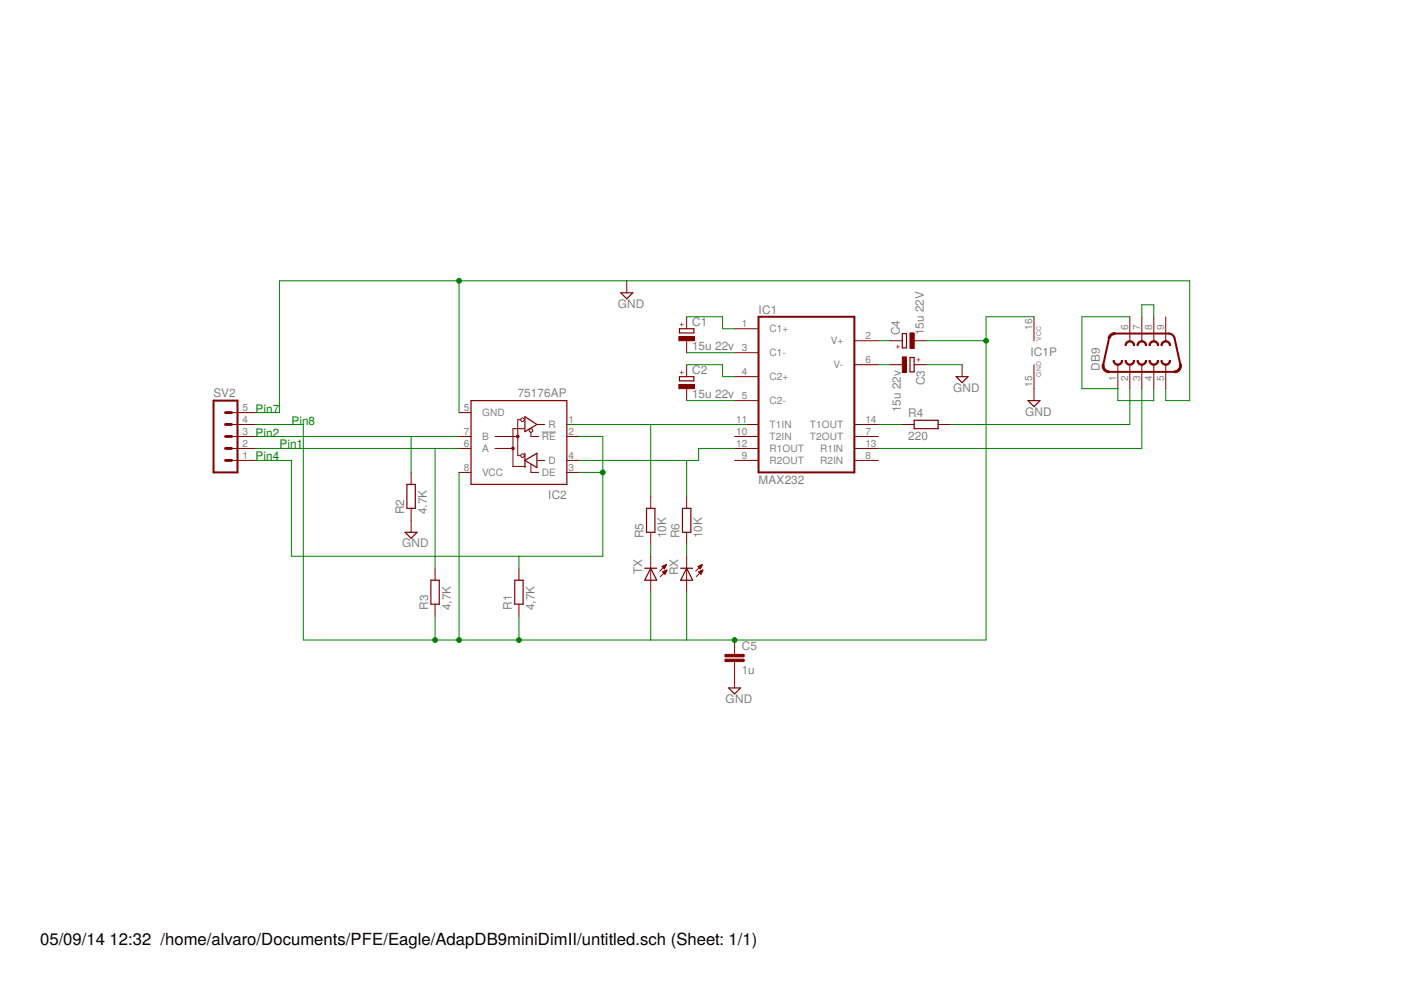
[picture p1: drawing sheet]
<svg xmlns="http://www.w3.org/2000/svg" width="297mm" height="210mm" viewBox="0 0 297 210" stroke-linecap="round" stroke-linejoin="round" font-family="sans-serif">
<path d="M114.9 91.6h3" fill="none" stroke="#808080" stroke-width=".21"/>
<path d="M160.8 67.2h20.3v33h-20.3zM235.1 71.7l-1.2 5.6M235.2 78.8h13.8M236.4 70.7h11.4l.5 .1 .5 .4 .2 .5 1.3 5.6M45.3 84.9h5.1v15.3h-5.1z" fill="none" stroke="#800000" stroke-width=".42"/>
<g fill="none" stroke="#800000" stroke-width=".21">
<path d="M132.9 59.5v2.6M145.6 67.2v2.5M145.6 72.2v2.6M145.6 77.3v2.6M155.7 69.7h5.1M155.7 74.8h5.1M155.7 79.9h5.1M181.1 72.2h5.1M181.1 77.3h5.1M188.8 72.2h2.5M188.8 77.3h2.5M193.8 72.2h2.6"/>
<path d="M193.8 77.3h2.6M204 77.3v2.6M219.2 67.2v5M219.2 77.3v7.6M237 77.3v5.1M239.5 67.2v5M239.5 77.3v5.1M242.1 67.2v5M242.1 77.3v5.1M244.6 67.2v5M244.6 77.3v5.1M247.2 67.2v5"/>
<path d="M247.2 77.3v5.1M49.1 90h5.1M49.1 92.5h5.1M49.1 95.1h5.1M49.1 97.6h5.1M49.1 87.5h5.1M97.3 92.5h2.6M97.3 95.1h2.6M97.3 87.5h2.6M104.9 92.5h4.9M104.9 95.1h3.9M110.4 89h-.6v7.6h.6"/>
<path d="M111.2 90.9h-2.4v8h2.5M112.6 91.7v.8h1.6M112.6 98.5v1.7h1.6M113.8 90h1.7M114 97.6h1.5M120.2 90h2.5M120.2 92.5h2.5M120.2 97.6h2.5M145.6 82.4v2.5M155.7 84.9h5.1M155.7 90h5.1M155.7 92.5h5.1"/>
<path d="M155.7 95.1h5.1M155.7 97.6h5.1M181.1 90h5.1M181.1 92.5h5.1M181.1 95.1h5.1M181.1 97.6h5.1M191.3 90h2.5M198.9 90h2.5M87.2 100.2v2.5M87.2 107.8v5.1M97.3 100.2h2.6M120.2 100.2h2.5"/>
<path d="M138 105.2v2.6M138 112.9v2.5M138 117.9v7.7M140.7 120h.5M140.9 119.8h.3M141.2 119.7h.1M141.3 119.7l-1.4 1.4M141.3 119.7l-.4 .9M141.3 119.7l-.9 .4M145.6 105.2v2.6M145.6 112.9v2.5M145.6 117.9v7.7"/>
<path d="M148.3 120h.5M148.6 119.8h.2M148.8 119.7h.1M148.9 119.7l-1.4 1.4M148.9 119.7l-.4 .9M148.9 119.7l-.9 .4M92.2 120.5v2.5M92.2 128.1v2.5M110 120.5v2.5M110 128.1v2.5M140.4 120.1l.5 .5M140.4 120.1h.7"/>
<path d="M140.5 120.2h.6M140.5 121.2l.9-.3-.4 .9zM140.6 121.3h.6M140.6 120.3h.4M140.7 121.2h.5M140.7 121.4h.5M140.7 120.5h.2M140.8 121.5h.3M140.8 120.6h.1M140.9 121.7h.2M140.9 121.1h.4M141.2 120.9h.2"/>
<path d="M141.4 120.9l-1.4 1.4M148 120.1h.7M148 120.1l.5 .5M148.1 120.2h.6M148.1 121.2l.9-.3-.4 .9zM148.2 121.3h.6M148.2 120.3h.4M148.3 121.2h.6M148.3 121.4h.5M148.4 120.5h.2M148.4 121.5h.3M148.5 120.6h.1"/>
<path d="M148.5 121.7h.2M148.5 121.1h.4M148.8 120.9h.2M149 120.9l-1.4 1.4M155.7 135.7v3M155.7 140.3v5.6"/>
<circle cx="110.8" cy="96.6" r=".38"/>
<circle cx="110.8" cy="89" r=".38"/>
<circle cx="112.6" cy="91.3" r=".38"/>
</g>
<g fill="none" stroke="#800000" stroke-width=".25">
<path d="M131.6 62.1h2.6l-1.3 1.3zM144.1 69.7h3v.9h-3zM144.1 79.9h3v.9h-3zM191.3 70.7h.9v3.1h-.9zM192.9 75.8h.9v3h-.9zM202.7 79.9h2.6l-1.3 1.2zM99.9 84.9h20.3v17.8h-20.3zM111.3 97.6l2.5-1.5v3zM111.3 88.3l2.5 1.7-2.5 1.5zM111.3 96.1v3M193.8 89.1h5.1v1.8h-5.1zM218 84.9h2.5l-1.3 1.3z"/>
<path d="M85.9 112.9h2.5l-1.2 1.2zM86.3 102.7h1.8v5.1h-1.8zM137.1 107.8h1.8v5.1h-1.8zM144.7 107.8h1.8v5.1h-1.8zM91.4 123h1.7v5.1h-1.7zM109.1 123h1.8v5.1h-1.8zM136.7 120.5h2.5M138 120.5l1.2 2.5h-2.5zM144.3 120.5h2.6M145.6 120.5l1.3 2.5h-2.6zM154.5 145.9h2.5l-1.3 1.2z"/>
</g>
<g fill="#800000" stroke="#800000" stroke-width=".21">
<path d="M238.5 76.4h.3a.76 .76 0 0 0 .7 .8 .76 .76 0 0 0 .8-.8h.3a1.02 1.02 0 0 1-1.1 1.1 1.02 1.02 0 0 1-1-1.1z" fill-rule="evenodd"/>
<path d="M238.7 72.6a1.01 1.01 0 0 1 1.2-.3 1.01 1.01 0 0 1 .7 1h-.3a.76 .76 0 0 0-.8-.8 .76 .76 0 0 0-.7 .8h-.3z" fill-rule="evenodd"/>
<path d="M236 76.4h.2a.76 .76 0 0 0 .8 .8 .76 .76 0 0 0 .8-.8h.2a1.02 1.02 0 0 1-1 1.1 1.02 1.02 0 0 1-1-1.1z" fill-rule="evenodd"/>
<path d="M243.8 72.6a1.01 1.01 0 0 1 1.2-.3 1.01 1.01 0 0 1 .6 1h-.2a.76 .76 0 0 0-.8-.8 .76 .76 0 0 0-.7 .8h-.3z" fill-rule="evenodd"/>
<path d="M241.1 76.4h.2a.76 .76 0 0 0 .8 .8 .76 .76 0 0 0 .7-.8h.3a1.02 1.02 0 0 1-1 1.1 1.02 1.02 0 0 1-1-1.1z" fill-rule="evenodd"/>
<path d="M241.3 72.6a1.01 1.01 0 0 1 1.1-.3 1.01 1.01 0 0 1 .7 1h-.3a.76 .76 0 0 0-.7-.8 .76 .76 0 0 0-.8 .8h-.2z" fill-rule="evenodd"/>
<path d="M243.6 76.4h.3a.76 .76 0 0 0 .7 .8 .76 .76 0 0 0 .8-.8h.2a1.02 1.02 0 0 1-1 1.1 1.02 1.02 0 0 1-1-1.1z" fill-rule="evenodd"/>
<path d="M246.4 72.6a1.01 1.01 0 0 1 1.1-.3 1.01 1.01 0 0 1 .7 1h-.3a.76 .76 0 0 0-.7-.8 .76 .76 0 0 0-.8 .8h-.3z" fill-rule="evenodd"/>
<path d="M246.1 76.4h.3a.76 .76 0 0 0 .8 .8 .76 .76 0 0 0 .7-.8h.3a1.02 1.02 0 0 1-1 1.1 1.02 1.02 0 0 1-1.1-1.1z" fill-rule="evenodd"/>
<path d="M233.7 77.3h.4v.6l.3 .4 .8 .3v.4a1.44 1.44 0 0 1-1.5-1.7z" fill-rule="evenodd"/>
<path d="M235.3 71l.6-.4 .5-.1v.4l-.8 .3-.3 .6-.4-.1z" fill-rule="evenodd"/>
<path d="M250.1 77.3h.4a1.46 1.46 0 0 1-1.5 1.7v-.4l.5-.1 .4-.4z" fill-rule="evenodd"/>
<circle cx="109.8" cy="92.5" r=".28"/>
<circle cx="108.8" cy="95.1" r=".28"/>
</g>
<g fill="#800000" stroke="#800000" stroke-width=".21">
<path d="M143.9 71.4h3.3v.8h-3.3z"/>
<path d="M143.9 81.5h3.3v.9h-3.3z"/>
<path d="M191.3 75.7h.9v3.3h-.9z"/>
<path d="M192.9 70.6h.9v3.3h-.9z"/>
<path d="M153.7 139.8h4.1v.5h-4.1z"/>
<path d="M153.7 138.7h4.1v.6h-4.1z"/>
</g>
<path d="M47.8 92.5h1.3M47.8 95.1h1.3M47.8 97.6h1.3M47.8 87.5h1.3M47.8 90h1.3" fill="none" stroke="#800000" stroke-width=".61"/>
<g fill="none" stroke="#008000" stroke-width=".21">
<path d="M97.3 59.5v28M145.6 77.3h7.6v2.6h2.5M145.6 74.8h10.1M145.6 67.2h7.6v2.5h2.5M186.2 77.3h2.6M186.2 72.2h2.6M196.4 77.3h7.6M196.4 72.2h12.7M219.2 67.2h-10.1v68.5h-144.8v-45.7h-10.1M239.5 67.2h-10.1v15.2h7.6v2.5h7.6v-2.5M242.1 67.2v-2.6h2.5v2.6M54.2 95.1h43.1"/>
<path d="M54.2 92.5h43.1M87.2 92.5v7.7M92.2 95.1v25.4M120.2 90h38.1M122.7 92.5h5.1v25.4h-66v-20.3h-7.6M138 90v15.2M145.6 84.9h10.1M145.6 97.6v7.6M155.7 95.1h-7.6v2.5h-25.4M186.2 90h5.1M239.5 82.4v7.6h-38.1M242.1 82.4v12.7h-55.9"/>
<path d="M247.2 82.4v2.5h5v-25.4h-193v28h-5M97.3 100.2v35.5M110 117.9v2.6M122.7 100.2h5.1M138 115.4v2.5M145.6 115.4v2.5M92.2 130.6v5.1M110 130.6v5.1M138 125.6v10.1M145.6 125.6v10.1"/>
</g>
<g fill="#008000" stroke="#008000" stroke-width=".21">
<circle cx="97.3" cy="59.5" r=".51"/>
<circle cx="127.8" cy="100.2" r=".51"/>
<circle cx="155.7" cy="135.7" r=".51"/>
<circle cx="110" cy="135.7" r=".51"/>
<circle cx="97.3" cy="135.7" r=".51"/>
<circle cx="92.2" cy="135.7" r=".51"/>
<circle cx="209.1" cy="72.2" r=".51"/>
</g>
<g font-size="3.5">
<text x="8.5" y="200.4">05/09/14</text>
<text x="23.2" y="200.4">12:32 /home/alvaro/Documents/PFE/Eagle/AdapDB9miniDimII/untitled.sch (Sheet: 1/1)</text>
</g>
<g font-size="2.5" fill="#808080">
<text x="131" y="65.3">GND</text>
<text x="146.7" y="69.2">C1</text>
<text x="160.8" y="66.5">IC1</text>
<text x="190.8" y="71.1" transform="rotate(-90 190.8 71.1)">C4</text>
<text x="195.9" y="71.1" transform="rotate(-90 195.9 71.1)">15u 22V</text>
<text x="146.7" y="74.3">15u 22v</text>
<text x="218.5" y="75.5">IC1P</text>
<text x="146.7" y="79.4">C2</text>
<text x="196.1" y="81.7" transform="rotate(-90 196.1 81.7)">C3</text>
<text x="202.1" y="83">GND</text>
<text x="233.2" y="78.6" transform="rotate(-90 233.2 78.6)">DB9</text>
<text x="45.3" y="84.2">SV2</text>
<text x="109.8" y="84.2">75176AP</text>
<text x="146.7" y="84.5">15u 22v</text>
<text x="191" y="87.4" transform="rotate(-90 191 87.4)">15u 22v</text>
<text x="192.6" y="88.5">R4</text>
<text x="217.3" y="88.1">GND</text>
<text x="192.6" y="93.3">220</text>
<text x="116.2" y="105.8">IC2</text>
<text x="160.8" y="102.7">MAX232</text>
<text x="85.7" y="109" transform="rotate(-90 85.7 109)">R2</text>
<text x="90.5" y="109.1" transform="rotate(-90 90.5 109.1)">4.7K</text>
<text x="85.3" y="116">GND</text>
<text x="136.5" y="114.1" transform="rotate(-90 136.5 114.1)">R5</text>
<text x="141.3" y="114.1" transform="rotate(-90 141.3 114.1)">10K</text>
<text x="144.1" y="114.1" transform="rotate(-90 144.1 114.1)">R6</text>
<text x="148.9" y="114.1" transform="rotate(-90 148.9 114.1)">10K</text>
<text x="136.2" y="121.7" transform="rotate(-90 136.2 121.7)">TX</text>
<text x="143.8" y="122" transform="rotate(-90 143.8 122)">RX</text>
<text x="90.8" y="129.3" transform="rotate(-90 90.8 129.3)">R3</text>
<text x="95.6" y="129.4" transform="rotate(-90 95.6 129.4)">4,7K</text>
<text x="108.5" y="129.3" transform="rotate(-90 108.5 129.3)">R1</text>
<text x="113.3" y="129.4" transform="rotate(-90 113.3 129.4)">4,7K</text>
<text x="157.3" y="137.9">C5</text>
<text x="157.3" y="142.9">1u</text>
<text x="153.9" y="149">GND</text>
</g>
<g font-size="2.5" fill="#008000">
<text x="54.2" y="87.5">Pin7</text>
<text x="54.2" y="92.5">Pin2</text>
<text x="59.3" y="95.1">Pin1</text>
<text x="61.8" y="90">Pin8</text>
<text x="54.2" y="97.6">Pin4</text>
</g>
<g font-size="2.1" fill="#808080">
<text x="157.3" y="69.3">1</text>
<text x="163.2" y="70.5">C1+</text>
<text x="183.5" y="71.9">2</text>
<text x="218.9" y="69.9" transform="rotate(-90 218.9 69.9)">16</text>
<text x="239.2" y="69.9" transform="rotate(-90 239.2 69.9)">6</text>
<text x="241.7" y="69.9" transform="rotate(-90 241.7 69.9)">7</text>
<text x="244.3" y="69.9" transform="rotate(-90 244.3 69.9)">8</text>
<text x="246.8" y="69.9" transform="rotate(-90 246.8 69.9)">9</text>
<text x="157.3" y="74.4">3</text>
<text x="163.2" y="75.5">C1-</text>
<text x="176.1" y="73">V+</text>
<text x="183.5" y="77">6</text>
<text x="157.3" y="79.5">4</text>
<text x="163.2" y="80.6">C2+</text>
<text x="176.7" y="78.1">V-</text>
<text x="218.9" y="82" transform="rotate(-90 218.9 82)">15</text>
<text x="236.7" y="80.8" transform="rotate(-90 236.7 80.8)">1</text>
<text x="239.2" y="80.8" transform="rotate(-90 239.2 80.8)">2</text>
<text x="241.7" y="80.8" transform="rotate(-90 241.7 80.8)">3</text>
<text x="244.3" y="80.8" transform="rotate(-90 244.3 80.8)">4</text>
<text x="246.8" y="80.8" transform="rotate(-90 246.8 80.8)">5</text>
<text x="51.4" y="89.7">4</text>
<text x="51.4" y="87.1">5</text>
<text x="98.3" y="87.1">5</text>
<text x="102.2" y="88.2">GND</text>
<text x="120.5" y="89.7">1</text>
<text x="156.1" y="89.7">11</text>
<text x="157.3" y="84.6">5</text>
<text x="163.2" y="85.7">C2-</text>
<text x="183.5" y="89.7">14</text>
<text x="51.4" y="94.7">2</text>
<text x="51.4" y="92.2">3</text>
<text x="98.3" y="94.7">6</text>
<text x="98.3" y="92.2">7</text>
<text x="102.2" y="95.8">A</text>
<text x="102.2" y="93.3">B</text>
<text x="114.9" y="93.3">RE</text>
<text x="116.3" y="90.8">R</text>
<text x="120.5" y="92.2">2</text>
<text x="156.1" y="92.2">10</text>
<text x="156.1" y="94.7">12</text>
<text x="163.2" y="90.8">T1IN</text>
<text x="163.2" y="93.3">T2IN</text>
<text x="163.2" y="95.8">R1OUT</text>
<text x="171.7" y="90.8">T1OUT</text>
<text x="171.7" y="93.3">T2OUT</text>
<text x="173.9" y="95.9">R1IN</text>
<text x="183.5" y="92.2">7</text>
<text x="183.5" y="94.7">13</text>
<text x="51.4" y="97.3">1</text>
<text x="98.3" y="99.8">8</text>
<text x="102.2" y="100.9">VCC</text>
<text x="114.9" y="100.9">DE</text>
<text x="116.3" y="98.4">D</text>
<text x="120.5" y="99.8">3</text>
<text x="120.5" y="97.3">4</text>
<text x="157.3" y="97.3">9</text>
<text x="163.2" y="98.4">R2OUT</text>
<text x="173.9" y="98.4">R2IN</text>
<text x="183.5" y="97.3">8</text>
</g>
<g font-size="1.8" fill="#800000">
<text x="145" y="69.3" transform="rotate(-90 145 69.3)">+</text>
<text x="189.9" y="74.1">+</text>
<text x="194.2" y="76.7">+</text>
<text x="145" y="79.4" transform="rotate(-90 145 79.4)">+</text>
</g>
<g font-size="1.4" fill="#808080">
<text x="220.8" y="72.2" transform="rotate(-90 220.8 72.2)">VCC</text>
<text x="220.8" y="79.8" transform="rotate(-90 220.8 79.8)">GND</text>
</g>
</svg>
